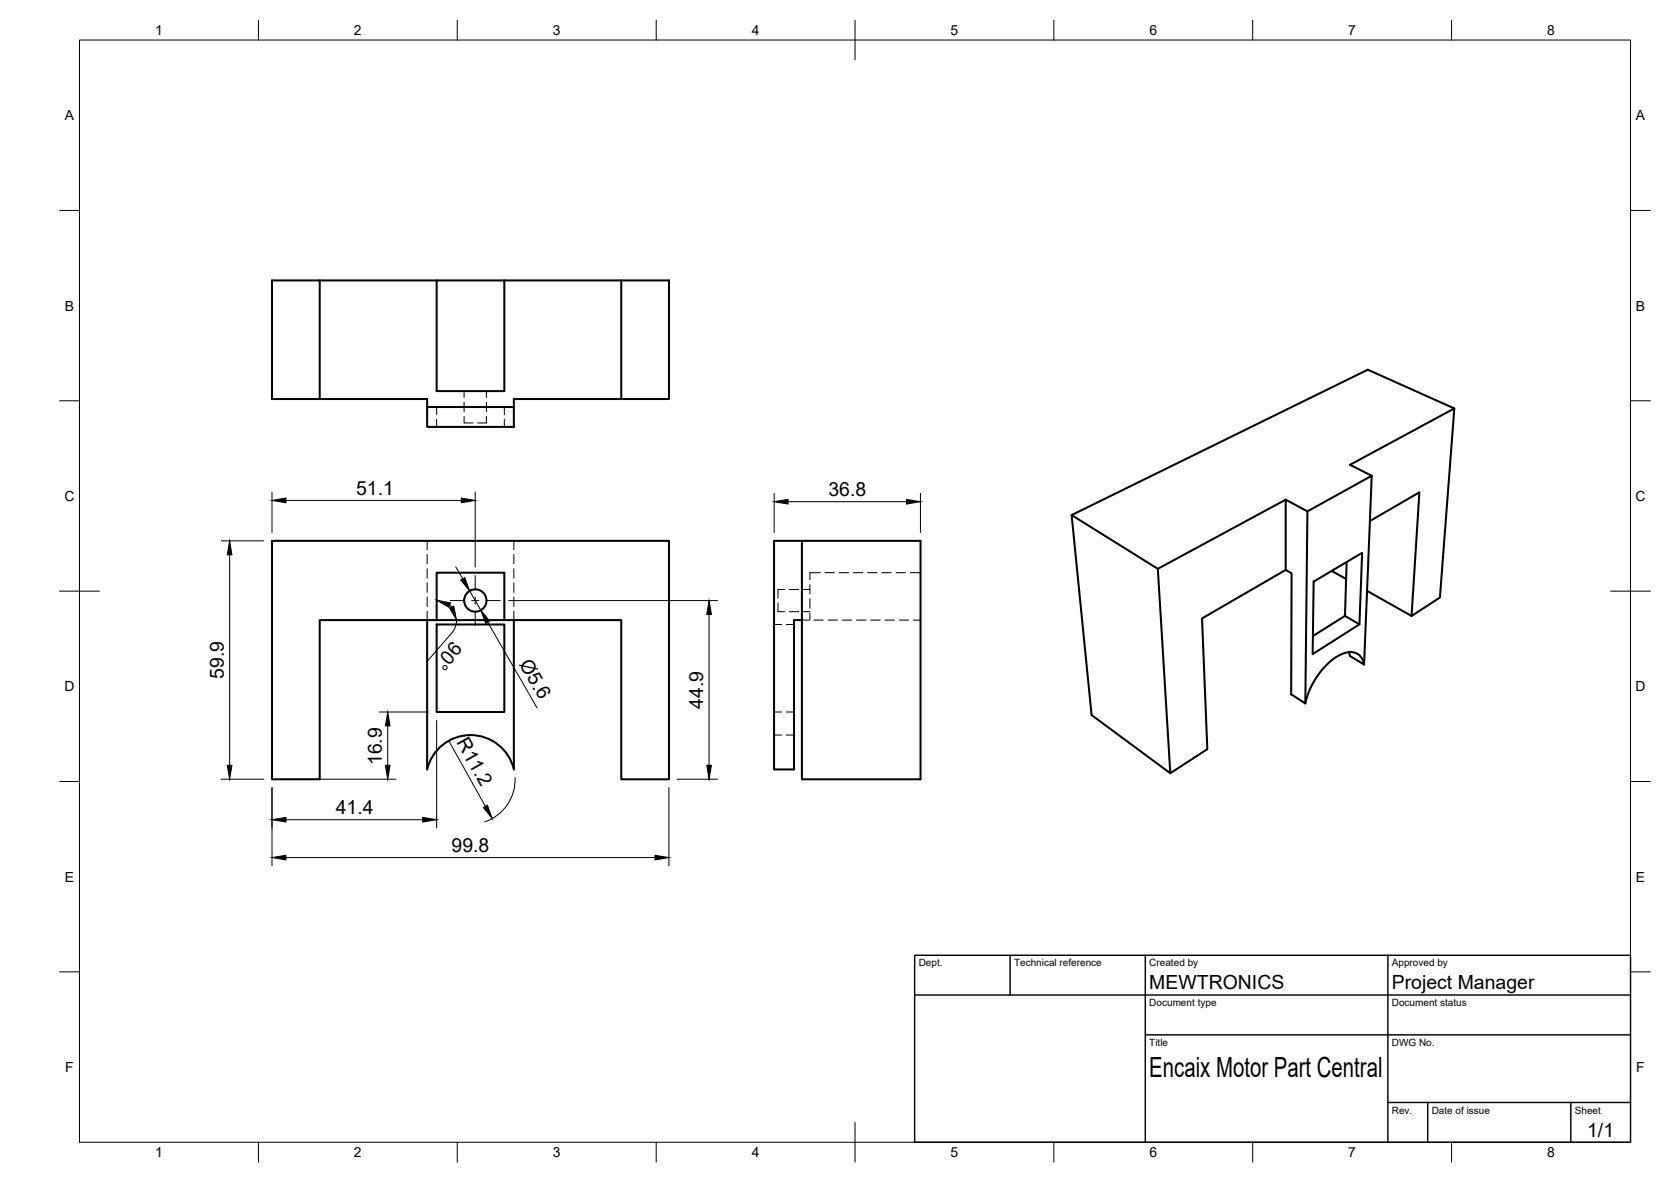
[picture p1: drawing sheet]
<svg xmlns="http://www.w3.org/2000/svg" width="420mm" height="297mm" viewBox="0 0 420 297" stroke-linecap="round" stroke-linejoin="round" font-family="sans-serif">
<!-- layer: Visible -->
<g fill="none" stroke="#000" stroke-width=".51">
<path d="M80.4 70.5v29.8M109.8 70.5h17v27.8h-17zM109.8 70.5h-41.4v29.8h39v2M126.8 70.5h41.4v29.8h-39v2M156.2 70.5v29.8M107.4 102.3h21.8v5h-21.8zM344.9 119.6l-5.5-2.8 26.3-14.2-3.6 47.6-7.2 4.6 2-31.1-12.5 7.2M365.7 102.6l-21.8-9.7-74.4 36.5 5 50.3 19.8 14.6M201.6 135.9h-7v57.5h5v-37.6h2M201.6 135.9h29.9v59.9h-29.9zM323.3 125.6l-32.2 17.3-21.6-13.5M328.7 128.5l16.2-8.9-1.9 47.4"/>
<path d="M107.4 155.8v37.6a11.2 11.2 0 0 1 10.9-8.7 11.2 11.2 0 0 1 10.9 8.7M109.8 143.9h17v11.9h-17zM109.8 155.8h-29.4v40h-12v-59.9h99.8v59.9h-12v-40h-29.4M109.8 156.9h17v22h-17zM129.2 155.8v37.6M291.1 142.9l3.2 51.4 9.3-6-1.4-32.9 21.1-12.2M330.3 146.2l12.2-7.3-.7 18-11.7 7.5zM335 143.3v.3l3.5 1.9M338.6 141.2l-.4 13.6M341.8 156.9l-3.6-2.1-8.1 5M343.7 148.5l11.2 6.3M339.2 163.9l.2 1 3.6 2.1a3.6 3.6 0 0 0-5.4-2.7 18.3 18.3 0 0 0-9.4 12.5l-3.5-2.3 .1-30.4-1.5-.9v-17.6l5.4 2.9-.5 48.3"/>
<circle cx="119.5" cy="150.9" r="2.8"/>
</g>
<!-- layer: Hidden -->
<g fill="none" stroke="#000" stroke-width=".25">
<path d="M116.7 98.3v1.6M122.3 98.3v1.6M109.8 102.3v1.9M109.8 105.4v1.9M116.7 104.7v1.6h2.2M116.7 101.1v2.4M122.3 104.7v1.6h-2.2M122.3 101.1v2.4M126.8 102.3v1.9M126.8 105.4v1.9M107.4 135.9v2.2M107.4 139.3v2.4"/>
<path d="M129.2 135.9v2.2M129.2 139.3v2.4M107.4 142.9v2.4M107.4 146.5v2.4M107.4 150v2.4M107.4 153.6v2.2M129.2 142.9v2.4M129.2 146.5v2.4M129.2 150v2.4M129.2 153.6v2.2M194.6 156.9h1.9M195.6 151.5v2.2h1.7"/>
<path d="M197.3 148.1h-1.7v2.2M197.7 156.9h1.9M198.4 153.7h2.4M198.4 148.1h2.4M201.6 155.8h1.8M202 153.7h1.6M202 148.1h1.6M203.6 146.9v2.4M203.6 150.5v2.4M203.6 154v1.8M204.6 155.8h2.4M206.2 143.9h-2.6v1.8"/>
<path d="M207.4 143.9h2.4M208.2 155.8h2.4M211 143.9h2.4M211.8 155.8h2.4M214.6 143.9h2.4M215.3 155.8h2.4M218.1 143.9h2.4M218.9 155.8h2.4M221.7 143.9h2.4M222.5 155.8h2.4M225.3 143.9h2.4M226.1 155.8h2.4"/>
<path d="M228.9 143.9h2.6M229.7 155.8h1.8M194.6 178.9h1.9M197.7 178.9h1.9M194.6 184.7h1.9M197.7 184.7h1.9"/>
</g>
<!-- layer: BORDER -->
<g fill="none" stroke="#000" stroke-width=".25">
<path d="M20 10.1h390v276.9h-390zM65 5.1v5M115 5.1v5M165 5.1v5M215 5.1v10M265 5.1v5M315 5.1v5M365 5.1v5M15 52.9h5M410 52.9h5M15 100.7h5M410 100.7h5"/>
<path d="M15 148.6h10M405 148.6h10M15 196.4h5M410 196.4h5M15 244.2h5M410 244.2h5M65 287v5M115 287v5M165 287v5M215 282.1v9.9M265 287v5M315 287v5"/>
<path d="M365 287v5"/>
</g>
<!-- layer: TITLEBLOCK -->
<path d="M230 240.1h180v46.9h-180zM230 250h180M254 240.1v9.9M288 240.1v46.9M349 240.1v46.9M288 260.1h122M349 277.1h61M359 277.1v9.9M395 277.1v9.9" fill="none" stroke="#000" stroke-width=".36"/>
<!-- layer: Smart Centers -->
<path d="M113.2 150.9h3.6M118.6 150.9h1.8M119.5 144.6v3.6M119.5 150v1.8M119.5 153.6v3.6M122.2 150.9h3.6" fill="none" stroke="#000" stroke-width=".25"/>
<!-- layer: FD_Dimensions -->
<g fill="none" stroke="#000" stroke-width=".25">
<path d="M55.6 135.9h10.7M57.7 139.4v52.9M68.4 123.7v10.1M71.9 125.8h44.1M119.5 123.7v18.8M194.6 124v9.8M198.1 126.1h29.8M231.4 124v9.8M113.1 152l.5 .5M114.6 142.4l1.8 3.1M114.8 155.8l-.1 1.2-.8 1.6-6.7 7.8M118.1 148.5l2.8 4.9"/>
<path d="M122.6 156.4l12.4 21.5M127.9 150.9h52.5M178.3 154.4v37.9M95.4 178.9h12.3M55.6 195.8h10.7M68.4 197.9v19.7M70.5 195.8h29.1M97.5 182.4v9.9M109.8 181v27.1M112.9 186.3l9.1 16.3M129.5 195.4a11.2 11.2 0 0 1-7.6 11.1M168.2 197.9v19.7"/>
<path d="M170.3 195.8h10.1M71.9 215.5h92.8M71.9 206h34.4"/>
</g>
<g fill="#000" stroke="#000" stroke-width=".25">
<path d="M57.7 135.9l.6 3.5h-1.2zM68.4 125.8l3.5-.6v1.2zM116 125.2l3.5 .6-3.5 .6zM194.6 126.1l3.5-.6v1.2zM227.9 125.5l3.5 .6-3.5 .6zM109.8 150.8l3.5 .7-.4 1.1zM113 152.7l1.1-.4 .7 3.5zM115.8 145.8l1.1-.6 1.2 3.3zM120.9 153.4l2.2 2.7-1 .6zM178.3 150.9l.6 3.5h-1.2zM57.1 192.3h1.2l-.6 3.5zM96.9 192.3h1.2l-.6 3.5z"/>
<path d="M97.5 178.9l.6 3.5h-1.2zM177.7 192.3h1.2l-.6 3.5zM68.4 215.5l3.5-.6v1.2zM68.4 206l3.5-.6v1.2zM106.3 205.4l3.5 .6-3.5 .6zM121.5 202.9l1.1-.5 1.2 3.3zM164.7 214.9l3.5 .6-3.5 .6z"/>
</g>
<text font-size="7" x="289" y="270.6">Encaix Motor Part Central</text>
<g font-size="4.9">
<text x="89.5" y="124.3">51.1</text>
<text x="208.3" y="124.6">36.8</text>
<text x="113.9" y="161" transform="rotate(131 113.9 161)">90°</text>
<text x="130.5" y="166.9" transform="rotate(60 130.5 166.9)">Ø5.6</text>
<text x="56.3" y="170.6" transform="rotate(-90 56.3 170.6)">59.9</text>
<text x="176.8" y="178.1" transform="rotate(-90 176.8 178.1)">44.9</text>
<text x="114.7" y="186.5" transform="rotate(61 114.7 186.5)">R11.2</text>
<text x="96" y="192.3" transform="rotate(-90 96 192.3)">16.9</text>
<text x="84.4" y="204.6">41.4</text>
<text x="113.5" y="214">99.8</text>
<text x="289" y="248.5">MEWTRONICS</text>
<text x="350" y="248.5">Project Manager</text>
<text x="399.1" y="285.7">1/1</text>
</g>
<g font-size="3.5">
<text x="39" y="8.8">1</text>
<text x="89" y="8.8">2</text>
<text x="139" y="8.8">3</text>
<text x="189" y="8.8">4</text>
<text x="239" y="8.8">5</text>
<text x="289" y="8.8">6</text>
<text x="339" y="8.8">7</text>
<text x="389" y="8.8">8</text>
<text x="16.3" y="30.2">A</text>
<text x="411.3" y="30.2">A</text>
<text x="16.3" y="78">B</text>
<text x="411.3" y="78">B</text>
<text x="16.2" y="125.9">C</text>
<text x="411.2" y="125.9">C</text>
<text x="16.2" y="173.7">D</text>
<text x="411.2" y="173.7">D</text>
<text x="16.3" y="221.6">E</text>
<text x="411.3" y="221.6">E</text>
<text x="16.4" y="269.4">F</text>
<text x="411.4" y="269.4">F</text>
<text x="39" y="290.8">1</text>
<text x="89" y="290.8">2</text>
<text x="139" y="290.8">3</text>
<text x="189" y="290.8">4</text>
<text x="239" y="290.8">5</text>
<text x="289" y="290.8">6</text>
<text x="339" y="290.8">7</text>
<text x="389" y="290.8">8</text>
</g>
<g font-size="2.5">
<text x="231" y="242.9">Dept.</text>
<text x="255" y="242.9">Technical reference</text>
<text x="289" y="242.9">Created by</text>
<text x="350" y="242.9">Approved by</text>
<text x="289" y="252.8">Document type</text>
<text x="350" y="252.8">Document status</text>
<text x="289" y="262.9">Title</text>
<text x="350" y="262.9">DWG No.</text>
<text x="350" y="279.9">Rev.</text>
<text x="360" y="279.9">Date of issue</text>
<text x="396" y="279.9">Sheet</text>
</g>
</svg>
